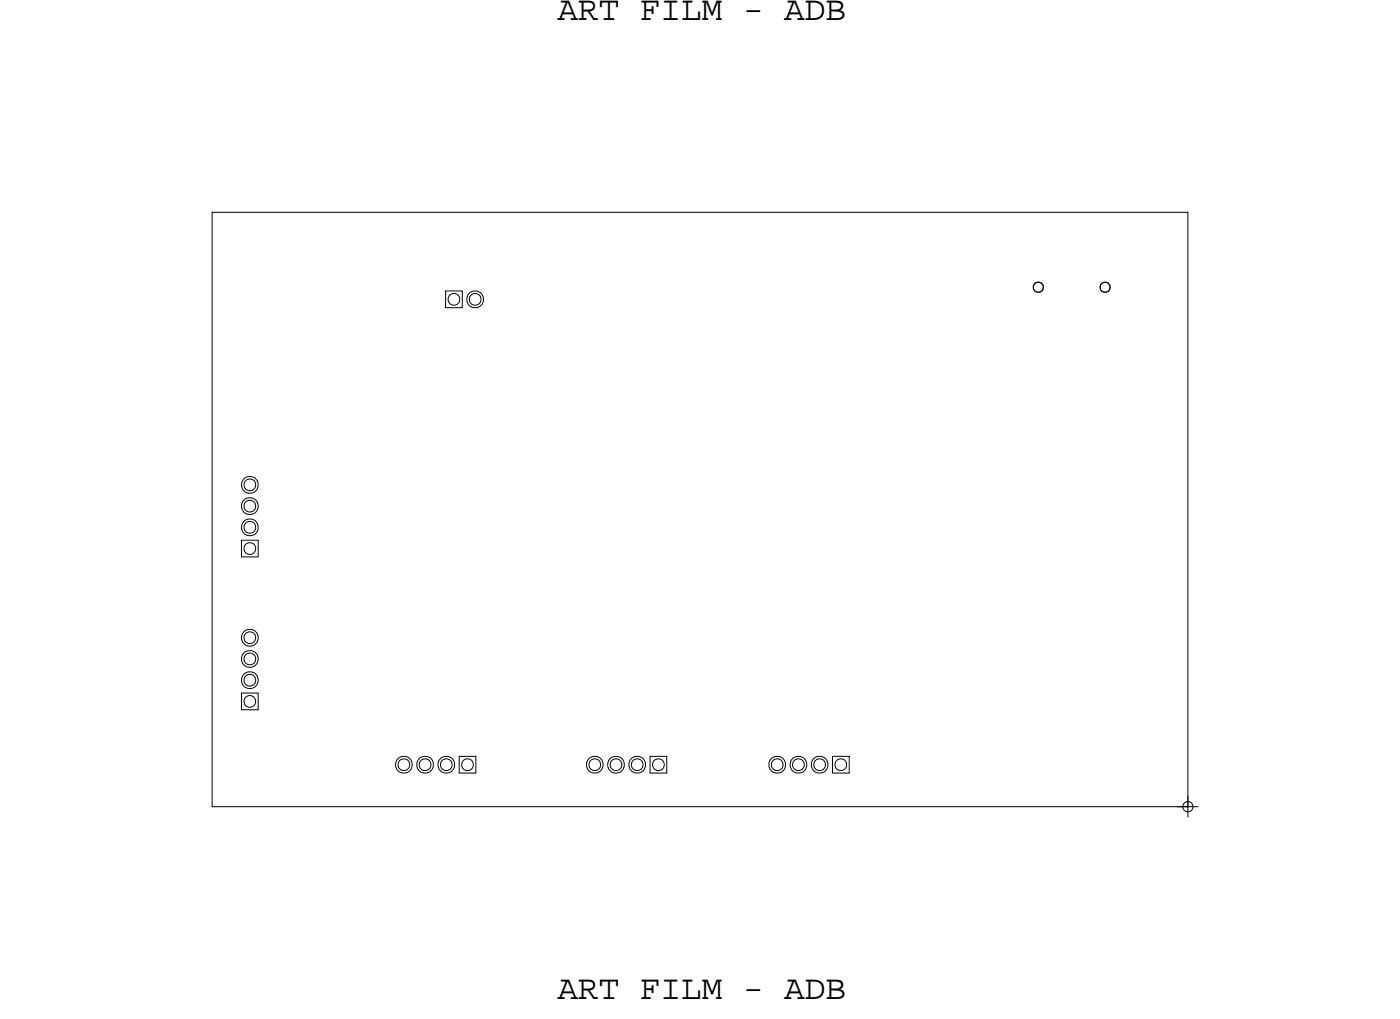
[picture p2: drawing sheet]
<svg xmlns="http://www.w3.org/2000/svg" width="84mm" height="61mm" viewBox="0 0 84 61" stroke-linecap="round" stroke-linejoin="round" font-family="sans-serif">
<!-- layer: Board Outline -->
<path d="M12.7 12.7h58.4v35.6h-58.4z" fill="none" stroke="#000" stroke-width=".06"/>
<!-- layer: Nets -->
<g fill="none" stroke="#000" stroke-width=".06">
<path d="M26.7 17.4h1v1h-1zM26.9 17.7l.3-.1 .2 .1 .1 .2-.1 .2-.2 .2-.3-.2-.1-.2zM28.2 17.7l.2-.1 .3 .1 .1 .2-.1 .2-.3 .2-.2-.2-.1-.2zM61.9 17l.3-.1 .2 .1 .1 .2-.1 .2-.2 .1-.3-.1v-.2zM65.9 17l.3-.1 .2 .1 .1 .2-.1 .2-.2 .1-.3-.1v-.2zM14.5 32.3h1v1h-1zM14.7 31.3l.3-.1 .2 .1 .1 .2-.1 .3-.2 .1-.3-.1-.1-.3zM14.7 28.8l.3-.1 .2 .1 .1 .2-.1 .2-.2 .2-.3-.2-.1-.2zM14.7 32.6l.3-.1 .2 .1 .1 .2-.1 .3-.2 .1-.3-.1-.1-.3zM14.7 37.9l.3-.1 .2 .1 .1 .3-.1 .2-.2 .1-.3-.1-.1-.2zM14.7 30l.3-.1 .2 .1 .1 .3-.1 .2-.2 .1-.3-.1-.1-.2zM14.7 39.2l.3-.1 .2 .1 .1 .2-.1 .3-.2 .1-.3-.1-.1-.3z"/>
<path d="M14.5 41.5h1v1h-1zM14.7 40.5l.3-.2 .2 .2 .1 .2-.1 .2-.2 .1-.3-.1-.1-.2zM14.7 41.7l.3-.1 .2 .1 .1 .3-.1 .2-.2 .1-.3-.1-.1-.2zM23.9 45.5l.3-.1 .2 .1 .1 .2-.1 .3-.2 .1-.3-.1-.1-.3zM25.2 45.5l.3-.1 .2 .1 .1 .2-.1 .3-.2 .1-.3-.1-.1-.3zM26.5 45.5l.2-.1 .3 .1 .1 .2-.1 .3-.3 .1-.2-.1-.1-.3zM27.5 45.2h1v1h-1zM27.7 45.5l.3-.1 .3 .1v.2v.3l-.3 .1-.3-.1-.1-.3zM35.3 45.5l.3-.1 .3 .1 .1 .2-.1 .3-.3 .1-.3-.1v-.3zM36.6 45.5l.3-.1 .2 .1 .1 .2-.1 .3-.2 .1-.3-.1-.1-.3zM37.9 45.5l.3-.1 .2 .1 .1 .2-.1 .3-.2 .1-.3-.1-.1-.3zM38.9 45.2h1v1h-1z"/>
<path d="M39.2 45.5l.2-.1 .3 .1 .1 .2-.1 .3-.3 .1-.2-.1-.1-.3zM46.3 45.5l.2-.1 .3 .1 .1 .2-.1 .3-.3 .1-.2-.1-.1-.3zM47.5 45.5l.3-.1 .3 .1 .1 .2-.1 .3-.3 .1-.3-.1v-.3zM48.8 45.5l.3-.1 .2 .1 .1 .2-.1 .3-.2 .1-.3-.1-.1-.3zM49.8 45.2h1v1h-1zM50.1 45.5l.2-.1 .3 .1 .1 .2-.1 .3-.3 .1-.2-.1-.1-.3z"/>
<circle cx="28.4" cy="17.9" r=".5"/>
<circle cx="15" cy="39.4" r=".5"/>
<circle cx="15" cy="31.6" r=".5"/>
<circle cx="15" cy="29" r=".5"/>
<circle cx="15" cy="38.2" r=".5"/>
<circle cx="15" cy="30.3" r=".5"/>
<circle cx="15" cy="40.7" r=".5"/>
<circle cx="24.2" cy="45.8" r=".5"/>
<circle cx="25.4" cy="45.8" r=".5"/>
<circle cx="26.7" cy="45.8" r=".5"/>
<circle cx="35.6" cy="45.8" r=".5"/>
<circle cx="36.9" cy="45.8" r=".5"/>
<circle cx="38.1" cy="45.8" r=".5"/>
<circle cx="46.5" cy="45.8" r=".5"/>
<circle cx="47.8" cy="45.8" r=".5"/>
<circle cx="49.1" cy="45.8" r=".5"/>
</g>
<!-- layer: Drawing Origin -->
<path d="M70.5 48.3h1.3M70.9 48.1l.2-.1 .2 .1 .1 .2-.1 .2-.2 .1-.2-.1-.1-.2zM71.1 47.6v1.3" fill="none" stroke="#000" stroke-width=".06"/>
<g font-size="2.1">
<text x="33.4" y="1.2">ART FILM - ADB</text>
<text x="33.4" y="59.7">ART FILM - ADB</text>
</g>
</svg>
